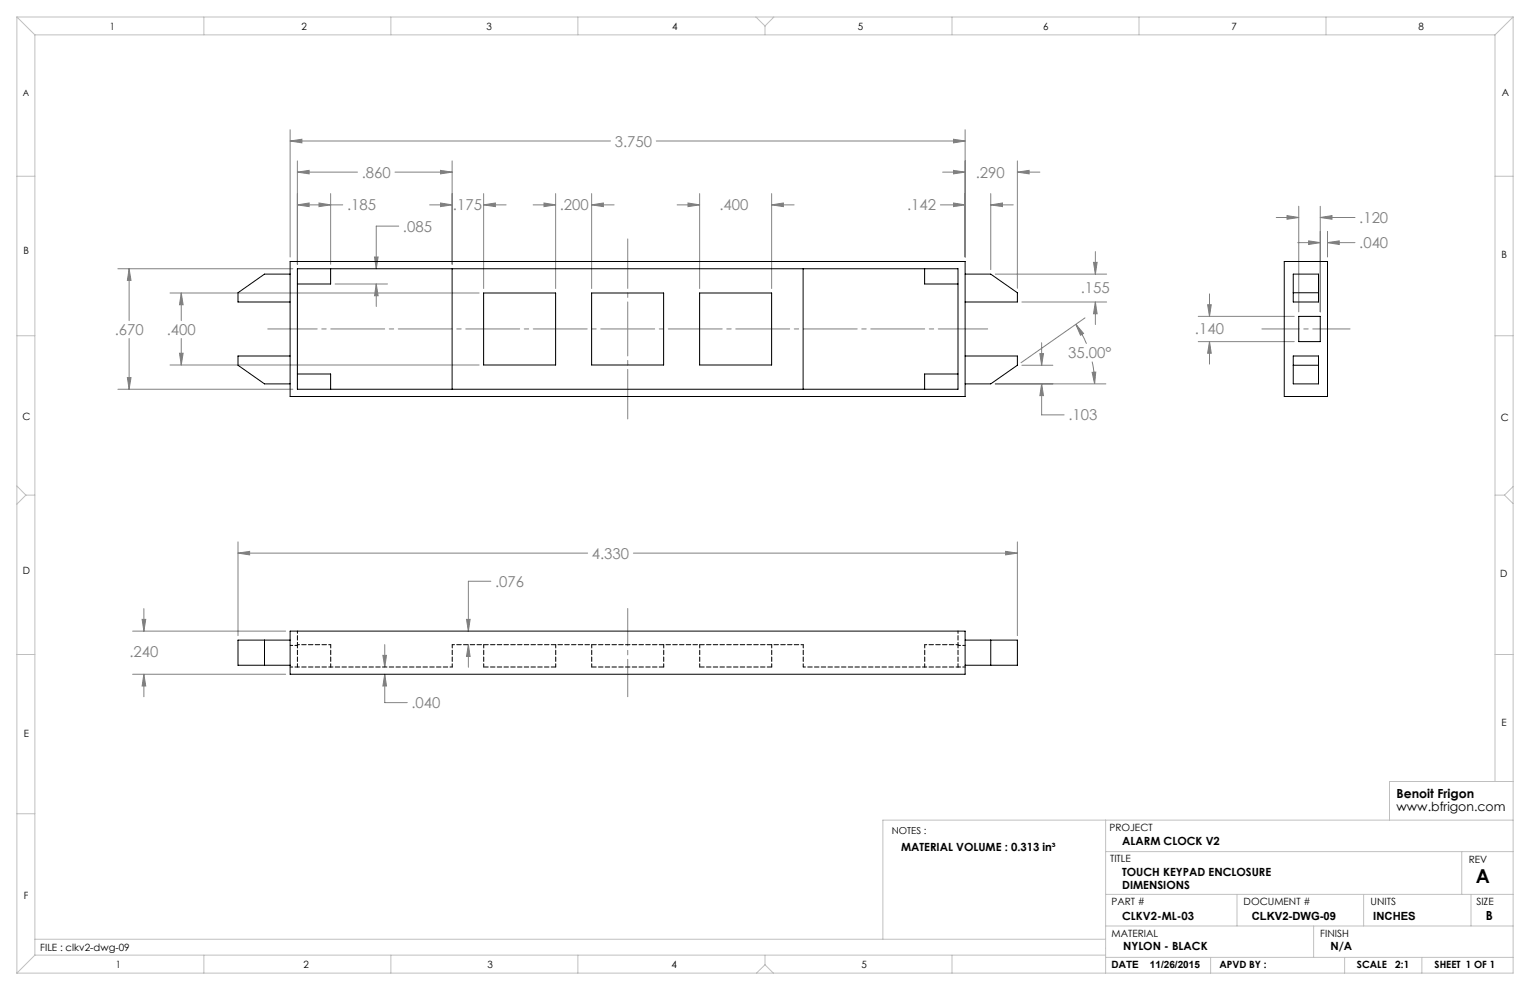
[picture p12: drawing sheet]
<svg xmlns="http://www.w3.org/2000/svg" width="432mm" height="279mm" viewBox="0 0 432 279" stroke-linecap="round" stroke-linejoin="round" font-family="sans-serif">
<g fill="none" stroke="#808080" stroke-width=".28">
<path d="M81.9 39.8l3.3-.5v1zM81.9 36.6v35.9M81.9 39.8h90.4M185.2 39.8h87.2M269.1 39.3l3.3 .5-3.3 .5zM272.4 36.6v35.9M83.9 48.6l3.3-.5v1zM83.9 57.8l3.3-.5v1zM83.9 45.4v29.2M83.9 48.6h17M83.9 57.8h12.8M90 57.3l3.3 .5-3.3 .5z"/>
<path d="M93.3 54.6v20M111.5 48.6h16.1M121.2 57.8h6.4M124.3 48.1l3.3 .5-3.3 .5zM124.3 57.3l3.3 .5-3.3 .5zM127.6 45.4v29.2M136.5 57.8l3.3-.5v1zM136.5 57.8h6.3M136.5 54.6v26.8M150.5 57.8h6.3M153.5 57.3l3.3 .5-3.3 .5zM156.8 54.6v26.8"/>
<path d="M167 57.8l3.3-.5v1zM167 57.8h6.3M167 54.6v26.8M191.1 57.8h6.3M194.2 57.3l3.2 .5-3.2 .5zM197.4 54.6v26.8M217.8 57.8l3.3-.5v1zM217.8 57.8h6.3M217.8 54.6v26.8M265.4 57.8h7M266 48.6h6.4M269.1 48.1l3.3 .5-3.3 .5z"/>
<path d="M269.1 57.3l3.3 .5-3.3 .5zM279.6 57.8l3.3-.5v1zM279.6 57.8h6.4M279.6 54.6v21.5M287.1 48.6l3.3-.5v1zM287.1 48.6h6.4M287.1 45.4v36M366.5 58.2v29.8M372.6 58.2v29.8M33.3 75.8h49.4M36.4 75.8l.6 3.3h-1.1zM36.4 75.8v14.7"/>
<path d="M105.7 72.5h1l-.5 3.3zM112.5 63.8h-6.3v12M280.9 77.4h31.4M308.6 74h1l-.5 3.4zM309.1 71v6.4M360.2 61.4h6.3M363.2 60.9l3.3 .5-3.3 .5zM366.3 68.5h6.3M369.3 68l3.3 .5-3.3 .5zM372.6 61.4l3.3-.5v1zM372.6 61.4h9.8M374.6 68.5l3.4-.5v1z"/>
<path d="M374.6 65.3v7.2M374.6 68.5h7.8M36.4 95.5v14.4M48 82.7h87.2M50.7 99.7h1l-.5 3.3zM51.2 82.7l.5 3.3h-1zM51.2 82.7v7.8M51.2 95.5v7.5M94.6 80.2h14.8M106.2 80.2l.5 3.3h-1zM106.2 80.2v6.3M288.4 85.2h23.9"/>
<path d="M293.5 99.8h1l-.5 3.3zM294 96.7v6.4M303.6 91.5l2.2 2.6-.9 .5zM303.6 91.5l2 3.4 1 2.1M306.2 89.7l-18.1 12.7M309.1 85.2l.5 3.3h-1zM309.1 85.2v6.4M338.2 89.3h27.1M338.2 96.4h27.1M340.8 86h1l-.5 3.3zM341.3 96.4l.5 3.3h-1zM341.3 82.9v6.4"/>
<path d="M341.3 96.4v6.4M33.3 109.9h49.4M35.9 106.6h1.1l-.6 3.3zM48 103h87.2M280.9 108.3h31.2M288.4 103.1h8.7M294 108.3l.5 3.4h-1zM294 108.3v8.8h6.3M308.2 105.1l1-.1-.3 3.3zM308.2 102.1l.6 3.1 .1 3.1M67.2 156.1l3.2-.5v1zM67.2 152.9v26.5"/>
<path d="M67.2 156.1h98.6M178.8 156.1h108.3M283.8 155.6l3.3 .5-3.3 .5zM287.1 152.9v26.5M37.4 178.1h43.2M40.1 174.8h1l-.5 3.3zM40.6 171.8v6.3M131.7 174.8h1l-.5 3.3zM138.5 164h-6.3v14.1M37.4 190.3h43.2M40.6 190.3l.5 3.3h-1zM40.6 190.3v6.3"/>
<path d="M108.1 185h1l-.5 3.3zM108.6 190.3l.5 3.3h-1zM108.6 190.3v8h6.3M108.6 181.9v6.4M132.2 182l.5 3.3h-1zM132.2 182v6.3"/>
</g>
<path d="M75.6 92.8h203.2M177.2 118.2v-50.8" fill="none" stroke="#808080" stroke-width=".28" stroke-dasharray="15.2 1.3 1.3 1.3" stroke-dashoffset="1.3"/>
<path d="M356.1 92.8h24.9M177.2 171.7v24.9" fill="none" stroke="#808080" stroke-width=".28" stroke-dasharray="15.2 1.3 1.3 1.3" stroke-dashoffset="4.7"/>
<g fill="none" stroke="#c0c0c0" stroke-width=".28">
<path d="M4.8 4.8l5 5M4.8 4.8h422.2M4.8 4.8v269.8M9.8 9.8h412.1M9.8 9.8v259.8M57.5 4.8v5M110.3 4.8v5M163.1 4.8v5M213.3 4.8l2.6 2.5M215.9 7.3v2.5M218.4 4.8l-2.5 2.5M268.7 4.8v5"/>
<path d="M321.5 4.8v5M374.2 4.8v5M421.9 9.8v210.8M427 4.8l-5.1 5M427 4.8v269.8h-422.2M4.8 49.7h5M421.9 49.7h5.1M4.8 94.8h5M421.9 94.8h5.1M4.8 137.2l2.5 2.5M7.3 139.7l-2.5 2.6M7.3 139.7h2.5"/>
<path d="M421.9 139.7h2.7M424.6 139.7l2.4 2.4M427 137.3l-2.4 2.4M4.8 184.7h5M421.9 184.7h5.1M4.8 229.7h5M312 231.5v43.1M427 231.5h-177.8v33.6M427 220.6h-34.9v10.9M312 240.3h115M312 252.4h115M349.1 252.4v8.9"/>
<path d="M384.8 252.4v8.9M412.5 240.3v12.1M415.1 252.4v8.9M9.8 265.1h302.2M9.8 269.6l-5 5M9.8 269.6h302.2M57.5 269.6v5M110.3 269.6v5M163.1 269.6v5M215.9 272.3l-2.4 2.3M215.9 272.3l2.4 2.3M215.9 269.6v2.7"/>
<path d="M268.7 269.6v5M312 270.2h115M312 261.3h115M341.7 270.2v4.4M370.7 261.3v8.9M379.5 270.2v4.4M401.3 270.2v4.4"/>
</g>
<path d="M269.1 39.3l3.3 .5-3.3 .5zM81.9 39.8l3.3-.5v1zM83.9 48.6l3.3-.5v1zM124.3 48.1l3.3 .5-3.3 .5zM105.7 72.5h1l-.5 3.3zM106.2 80.2l.5 3.3h-1zM90 57.3l3.3 .5-3.3 .5zM83.9 57.8l3.3-.5v1zM124.3 57.3l3.3 .5-3.3 .5zM136.5 57.8l3.3-.5v1zM217.8 57.8l3.3-.5v1zM194.2 57.3l3.2 .5-3.2 .5zM51.2 82.7l.5 3.3h-1zM50.7 99.7h1l-.5 3.3zM309.1 85.2l.5 3.3h-1zM308.6 74h1l-.5 3.4zM269.1 48.1l3.3 .5-3.3 .5zM287.1 48.6l3.3-.5v1zM279.6 57.8l3.3-.5v1zM269.1 57.3l3.3 .5-3.3 .5zM293.5 99.8h1l-.5 3.3zM294 108.3l.5 3.4h-1zM36.4 75.8l.6 3.3h-1.1zM35.9 106.6h1.1l-.6 3.3zM167 57.8l3.3-.5v1zM153.5 57.3l3.3 .5-3.3 .5zM308.2 105.1l1-.1-.3 3.3zM303.6 91.5l2.2 2.6-.9 .5zM40.1 174.8h1l-.5 3.3zM40.6 190.3l.5 3.3h-1zM108.1 185h1l-.5 3.3zM108.6 190.3l.5 3.3h-1zM132.2 182l.5 3.3h-1zM131.7 174.8h1l-.5 3.3zM67.2 156.1l3.2-.5v1zM283.8 155.6l3.3 .5-3.3 .5zM369.3 68l3.3 .5-3.3 .5zM374.6 68.5l3.4-.5v1zM340.8 86h1l-.5 3.3zM341.3 96.4l.5 3.3h-1zM372.6 61.4l3.3-.5v1zM363.2 60.9l3.3 .5-3.3 .5z" fill="#808080"/>
<g fill="none" stroke="#000" stroke-width=".28">
<path d="M81.9 73.8h190.5v38.1h-190.5zM81.9 77.4h-7.3l-7.4 5.2v2.6h14.7M83.9 75.8h186.5v34.1h-186.5zM93.3 75.8v4.4h-9.4M127.6 75.8v34.1M226.7 75.8v34.1M260.9 75.8v4.4h9.5M272.4 77.4h7.2l7.5 5.2v2.6h-14.7M362.4 73.8h12.2v38.1h-12.2zM365 77.4h7.1v7.8h-7.1zM136.5 82.7h20.3v20.3h-20.3zM167 82.7h20.3v20.3h-20.3z"/>
<path d="M197.4 82.7h20.4v20.3h-20.4zM365 82.6h7.1M366.5 89.3h6.1v7.1h-6.1zM81.9 100.5h-14.7v2.6l7.4 5.2h7.3M83.9 105.6h9.4v4.3M270.4 105.6h-9.5v4.3M272.4 100.5h14.7v2.6l-7.5 5.2h-7.2M365 100.5h7.1v7.8h-7.1zM365 103.1h7.1M81.9 178.1h190.5v12.2h-190.5zM74.6 180.7v7M81.9 180.7h-14.7v7h14.7"/>
<path d="M272.4 180.7h14.7v7h-14.7M279.6 180.7v7"/>
</g>
<path d="M83.9 188.2v-6.3M93.3 188.2v-6.3M127.6 188.2v-6.3M136.5 188.2v-6.3M156.8 188.2v-6.3M167 188.2v-6.3M187.3 188.2v-6.3M197.5 188.2v-6.3M217.8 188.2v-6.3M226.7 188.2v-6.3M261 188.2v-6.3M270.4 188.2v-6.3" fill="none" stroke="#000" stroke-width=".28" stroke-dasharray="1.3 .6" stroke-dashoffset=".3"/>
<path d="M83.9 181.9v-3.8M83.9 188.2h-2M83.9 182.1h-2M127.6 181.9h99.1M127.6 188.2h-34.3M226.7 188.2h34.3M270.4 181.9v-3.8M270.4 188.2h2M270.4 182.1h2" fill="none" stroke="#000" stroke-width=".28" stroke-dasharray="1.3 .6" stroke-dashoffset=".6"/>
<path d="M83.9 181.9h9.4M93.3 188.2h-9.4M261 181.9h9.4M261 188.2h9.4" fill="none" stroke="#000" stroke-width=".28" stroke-dasharray="1.3 .6" stroke-dashoffset=".7"/>
<path d="M156.8 188.2h-20.3M187.3 188.2h-20.3M217.8 188.2h-20.3" fill="none" stroke="#000" stroke-width=".28" stroke-dasharray="1.3 .6"/>
<text font-size="5.4" x="416.5" y="249.1">A</text>
<g font-size="4.2" fill="#808080">
<text x="173.5" y="41.4">3.750</text>
<text x="102.1" y="50.2">.860</text>
<text x="275.4" y="50.2">.290</text>
<text x="97.9" y="59.4">.185</text>
<text x="127.8" y="59.4">.175</text>
<text x="158" y="59.4">.200</text>
<text x="203" y="59.4">.400</text>
<text x="256" y="59.4">.142</text>
<text x="113.7" y="65.4">.085</text>
<text x="383.6" y="63">.120</text>
<text x="383.6" y="70.1">.040</text>
<text x="305" y="82.7">.155</text>
<text x="32.4" y="94.6">.670</text>
<text x="47.1" y="94.6">.400</text>
<text x="337.2" y="94.3">.140</text>
<text x="301.4" y="101.1">35.00°</text>
<text x="301.5" y="118.7">.103</text>
<text x="167" y="157.7">4.330</text>
<text x="139.7" y="165.6">.076</text>
<text x="36.5" y="185.4">.240</text>
<text x="116.1" y="199.9">.040</text>
</g>
<g font-size="3.5">
<text x="394.1" y="225.3">Benoit Frigon</text>
<text x="394.1" y="228.8">www.bfrigon.com</text>
<text x="419.3" y="259.7">B</text>
</g>
<g font-size="3.2">
<text x="316.7" y="238.4">ALARM CLOCK V2</text>
<text x="254.3" y="240.1">MATERIAL VOLUME : 0.313 in³</text>
<text x="316.7" y="250.8">DIMENSIONS</text>
<text x="316.7" y="247.3">TOUCH KEYPAD ENCLOSURE</text>
<text x="316.7" y="259.7">CLKV2-ML-03</text>
<text x="353.3" y="259.7">CLKV2-DWG-09</text>
<text x="387.6" y="259.7">INCHES</text>
<text x="317" y="268.2">NYLON - BLACK</text>
<text x="375.5" y="268.2">N/A</text>
</g>
<g font-size="2.8">
<text x="31" y="8.5">1</text>
<text x="85.1" y="8.5">2</text>
<text x="137.3" y="8.5">3</text>
<text x="189.7" y="8.5">4</text>
<text x="242.1" y="8.5">5</text>
<text x="294.4" y="8.5">6</text>
<text x="347.6" y="8.5">7</text>
<text x="400.3" y="8.5">8</text>
<text x="423.8" y="27.2">A</text>
<text x="6.7" y="71.8">B</text>
<text x="423.8" y="72.8">B</text>
<text x="6.4" y="118.6">C</text>
<text x="423.5" y="118.9">C</text>
<text x="6.5" y="162.1">D</text>
<text x="423.4" y="163">D</text>
<text x="6.7" y="207.9">E</text>
<text x="423.7" y="204.9">E</text>
<text x="313.1" y="234.6">PROJECT</text>
<text x="313.3" y="243.2">TITLE</text>
<text x="414.5" y="243.6">REV</text>
<text x="6.7" y="253.8">F</text>
<text x="313.7" y="255.3">PART #</text>
<text x="351" y="255.3">DOCUMENT #</text>
<text x="386.8" y="255.3">UNITS</text>
<text x="416.7" y="255.3">SIZE</text>
<text x="11.4" y="268.4">FILE : clkv2-dwg-09</text>
<text x="313.7" y="264.6">MATERIAL</text>
<text x="372.6" y="264.5">FINISH</text>
<text x="32.7" y="273.3">1</text>
<text x="85.7" y="273.3">2</text>
<text x="137.6" y="273.3">3</text>
<text x="189.6" y="273.3">4</text>
<text x="243.2" y="273.2">5</text>
<text x="313.7" y="273.3">DATE</text>
<text x="324.5" y="273.3">11/26/2015</text>
<text x="344.1" y="273.1">APVD BY :</text>
<text x="383" y="273.1">SCALE</text>
<text x="393.8" y="273.1">2:1</text>
<text x="404.9" y="273.1">SHEET 1 OF 1</text>
</g>
<text font-size="2.7" x="251.7" y="235.2">NOTES :</text>
<text font-size="2.5" x="6.4" y="27">A</text>
</svg>
